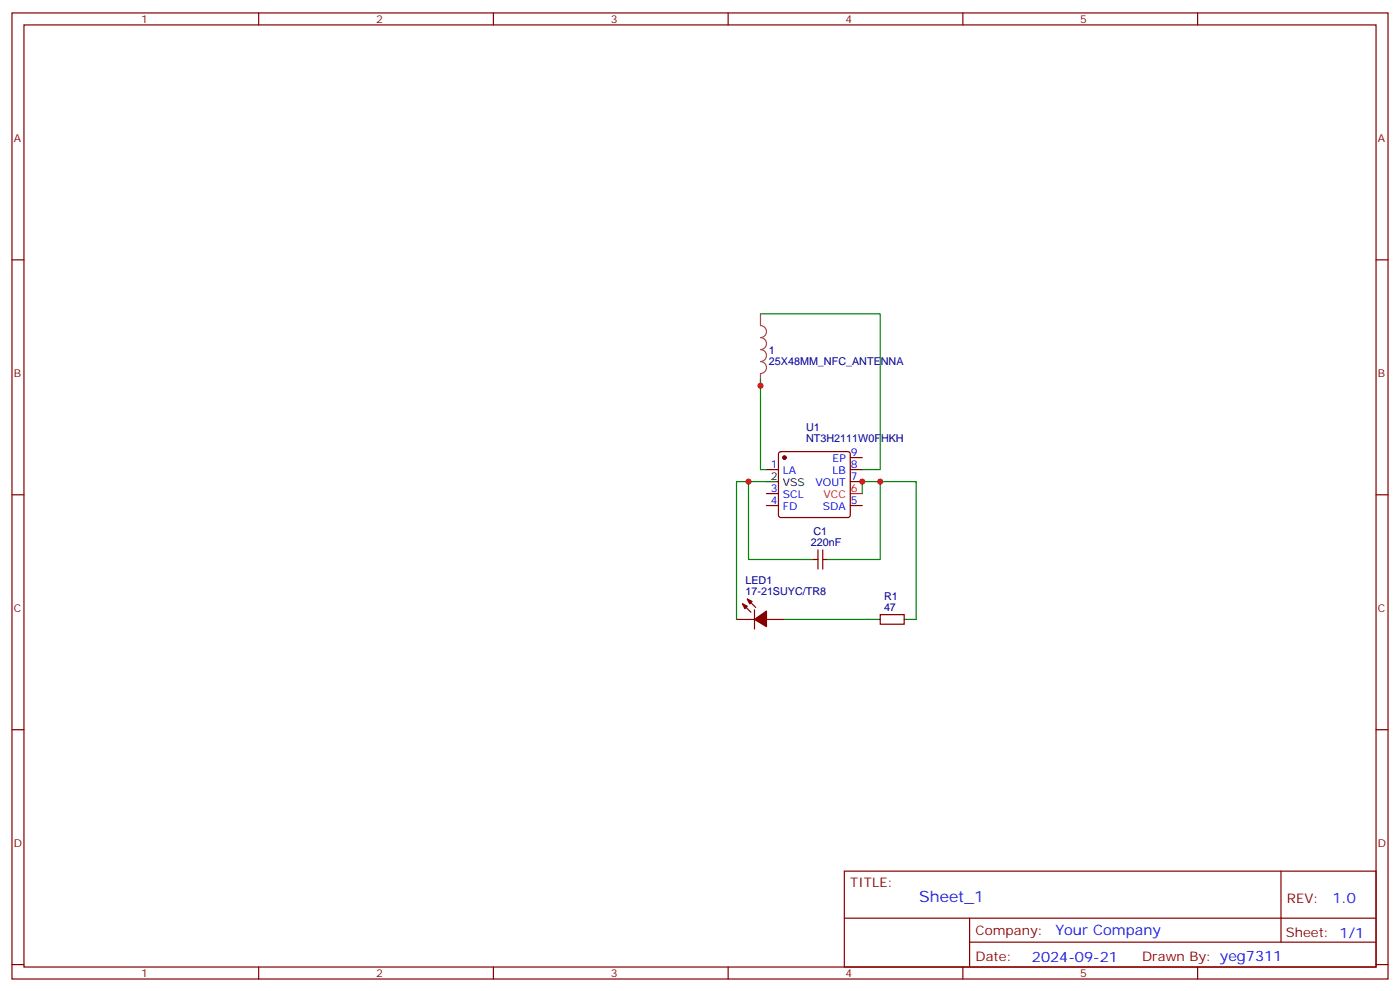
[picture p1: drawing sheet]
<svg xmlns="http://www.w3.org/2000/svg" width="412mm" height="292mm" viewBox="0 0 412 292" stroke-linecap="round" stroke-linejoin="round" font-family="sans-serif">
<g fill="none" stroke="#870000" stroke-width=".35">
<path d="M3.5 3.8h405.4v284.3h-405.4zM7.1 7.3h398.2v277.3h-398.2zM76.2 3.8v3.5M145.3 3.8v3.5M214.5 3.8v3.5M283.6 3.8v3.5M352.8 3.8v3.5M3.5 76.5h3.6M405.3 76.5h3.6M225.8 138.2h3.5M229.5 133.1l.5-.2h19.8l.5 .2 .2 .5v18l-.3 .5-.4 .2h-19.8l-.5-.2-.2-.5v-18zM250.5 134.7h3.5"/>
<path d="M250.5 138.2h3.5M3.5 145.6h3.6M225.8 148.8h3.5M225.8 145.3h3.5M250.5 141.7h3.5M250.5 148.8h3.5M405.3 145.6h3.6M218.7 177.7l2.5 2.5M220.1 176.3l2.5 2.5M222.2 179.5v5.6M239.9 164.7h1M240.9 161.9v5.6"/>
<path d="M242.4 161.9v5.6M242.4 164.7h1M217 182.3h5.2M225.8 182.3h5.3M259.3 180.9h7v2.8h-7zM3.5 214.8h3.6M405.3 214.8h3.6M248.7 256.4h156.6v28.2h-156.6zM377.3 256.4v20.9M248.7 270.2h156.5M285.6 277.3h119.6M285.6 270.2v14.2"/>
<path d="M3.5 283.9h3.6M76.2 284.6v3.5M145.3 284.6v3.5M214.5 284.6v3.5M283.6 284.6v3.5M352.8 284.6v3.5M405.3 283.9h3.6"/>
</g>
<path d="M250.5 145.3h3.5" fill="none" stroke="#f00" stroke-width=".35"/>
<path d="M225.8 141.7h3.5M236.4 164.7h3.5M243.4 164.7h3.5M255.8 182.3h3.5M266.3 182.3h3.6" fill="none" stroke="#000" stroke-width=".35"/>
<g fill="#870000" stroke="#870000" stroke-width=".35">
<path d="M218.7 177.7l1.4 .7-.7 .7z"/>
<path d="M220.1 176.3l1.4 .7-.7 .7z"/>
<path d="M222.2 182.3l3.6-2.5v4.6z"/>
<circle cx="231.1" cy="134.7" r=".53"/>
</g>
<path d="M224 92.4v3.4a1.76 1.76 0 0 1 1.8 1.8 1.76 1.76 0 0 1-1.8 1.8 1.76 1.76 0 0 1 1.8 1.7 1.76 1.76 0 0 1-1.8 1.8 1.76 1.76 0 0 1 1.8 1.7 1.76 1.76 0 0 1-1.8 1.8 1.76 1.76 0 0 1 1.8 1.8 1.76 1.76 0 0 1-1.8 1.7M224 110.1v3.4" fill="none" stroke="#a64a4a" stroke-width=".35"/>
<path d="M224 92.4h35.3v45.8h-5.3M224 111.8v26.4h1.8M220.5 141.7h-3.5v40.6M225.8 141.7h-5.3v23h15.9M254 145.3v-3.6h5.3v23h-12.4M259.3 141.7h10.6v40.6M231.1 182.3h24.7" fill="none" stroke="#008700" stroke-width=".35"/>
<g fill="#c00">
<circle cx="224" cy="113.5" r=".88"/>
<circle cx="254" cy="141.7" r=".88"/>
<circle cx="259.3" cy="141.7" r=".88"/>
<circle cx="220.5" cy="141.7" r=".88"/>
</g>
<text font-size="4.6" fill="#00f" x="270.8" y="265.4">Sheet_1</text>
<g font-size="4.2" fill="#00f">
<text x="392.5" y="265.7">1.0</text>
<text x="310.9" y="275.2">Your Company</text>
<text x="304" y="283">2024-09-21</text>
</g>
<g font-size="3.9" fill="#800">
<text x="250.5" y="261">TITLE:</text>
<text x="379.1" y="265.7">REV:</text>
<text x="287.4" y="275.2">Company:</text>
<text x="378.7" y="275.8">Sheet: 1/1</text>
<text x="287.4" y="282.9">Date:</text>
<text x="336.4" y="282.9">Draw</text>
<text x="346.6" y="282.9">n By: yeg7311</text>
</g>
<g font-size="3.2" fill="#800">
<text x="41.6" y="6.8">1</text>
<text x="110.8" y="6.8">2</text>
<text x="179.9" y="6.8">3</text>
<text x="249.1" y="6.8">4</text>
<text x="318.2" y="6.8">5</text>
<text x="4.1" y="41.9">A</text>
<text x="405.9" y="41.9">A</text>
<text x="4.1" y="111.1">B</text>
<text x="405.9" y="111.1">B</text>
<text x="4.1" y="180.2">C</text>
<text x="405.9" y="180.2">C</text>
<text x="4.1" y="249.3">D</text>
<text x="405.9" y="249.3">D</text>
<text x="41.6" y="287.6">1</text>
<text x="110.8" y="287.6">2</text>
<text x="179.9" y="287.6">3</text>
<text x="249.1" y="287.6">4</text>
<text x="318.2" y="287.6">5</text>
</g>
<g font-size="3.2" fill="#000080">
<text x="226.5" y="107.3">25X48MM_NFC_ANTENNA</text>
<text x="226.5" y="104.1">1</text>
<text x="237.5" y="130">NT3H2111W0FHKH</text>
<text x="237.5" y="126.7">U1</text>
<text x="238.8" y="160.8">220nF</text>
<text x="239.6" y="157.5">C1</text>
<text x="219.6" y="172">LED1</text>
<text x="219.6" y="175.3">17-21SUYC/TR8</text>
<text x="260.4" y="179.8">47</text>
<text x="260.4" y="176.6">R1</text>
</g>
<g font-size="3.2" fill="#00f">
<text x="227.1" y="137.9">1</text>
<text x="245.2" y="136.1">EP</text>
<text x="250.6" y="134.3">9</text>
<text x="250.6" y="137.9">8</text>
<text x="230.6" y="139.6">LA</text>
<text x="240.2" y="143.2">VOUT</text>
<text x="245.2" y="139.6">LB</text>
<text x="250.6" y="141.4">7</text>
<text x="227.1" y="148.4">4</text>
<text x="227.1" y="144.9">3</text>
<text x="230.6" y="146.7">SCL</text>
<text x="250.6" y="148.4">5</text>
<text x="230.6" y="150.2">FD</text>
<text x="242.4" y="150.2">SDA</text>
</g>
<g font-size="3.2">
<text x="227.1" y="141.4">2</text>
<text x="230.6" y="143.2">VSS</text>
</g>
<g font-size="3.2" fill="#f00">
<text x="242.6" y="146.7">VCC</text>
<text x="250.6" y="144.9">6</text>
</g>
</svg>
